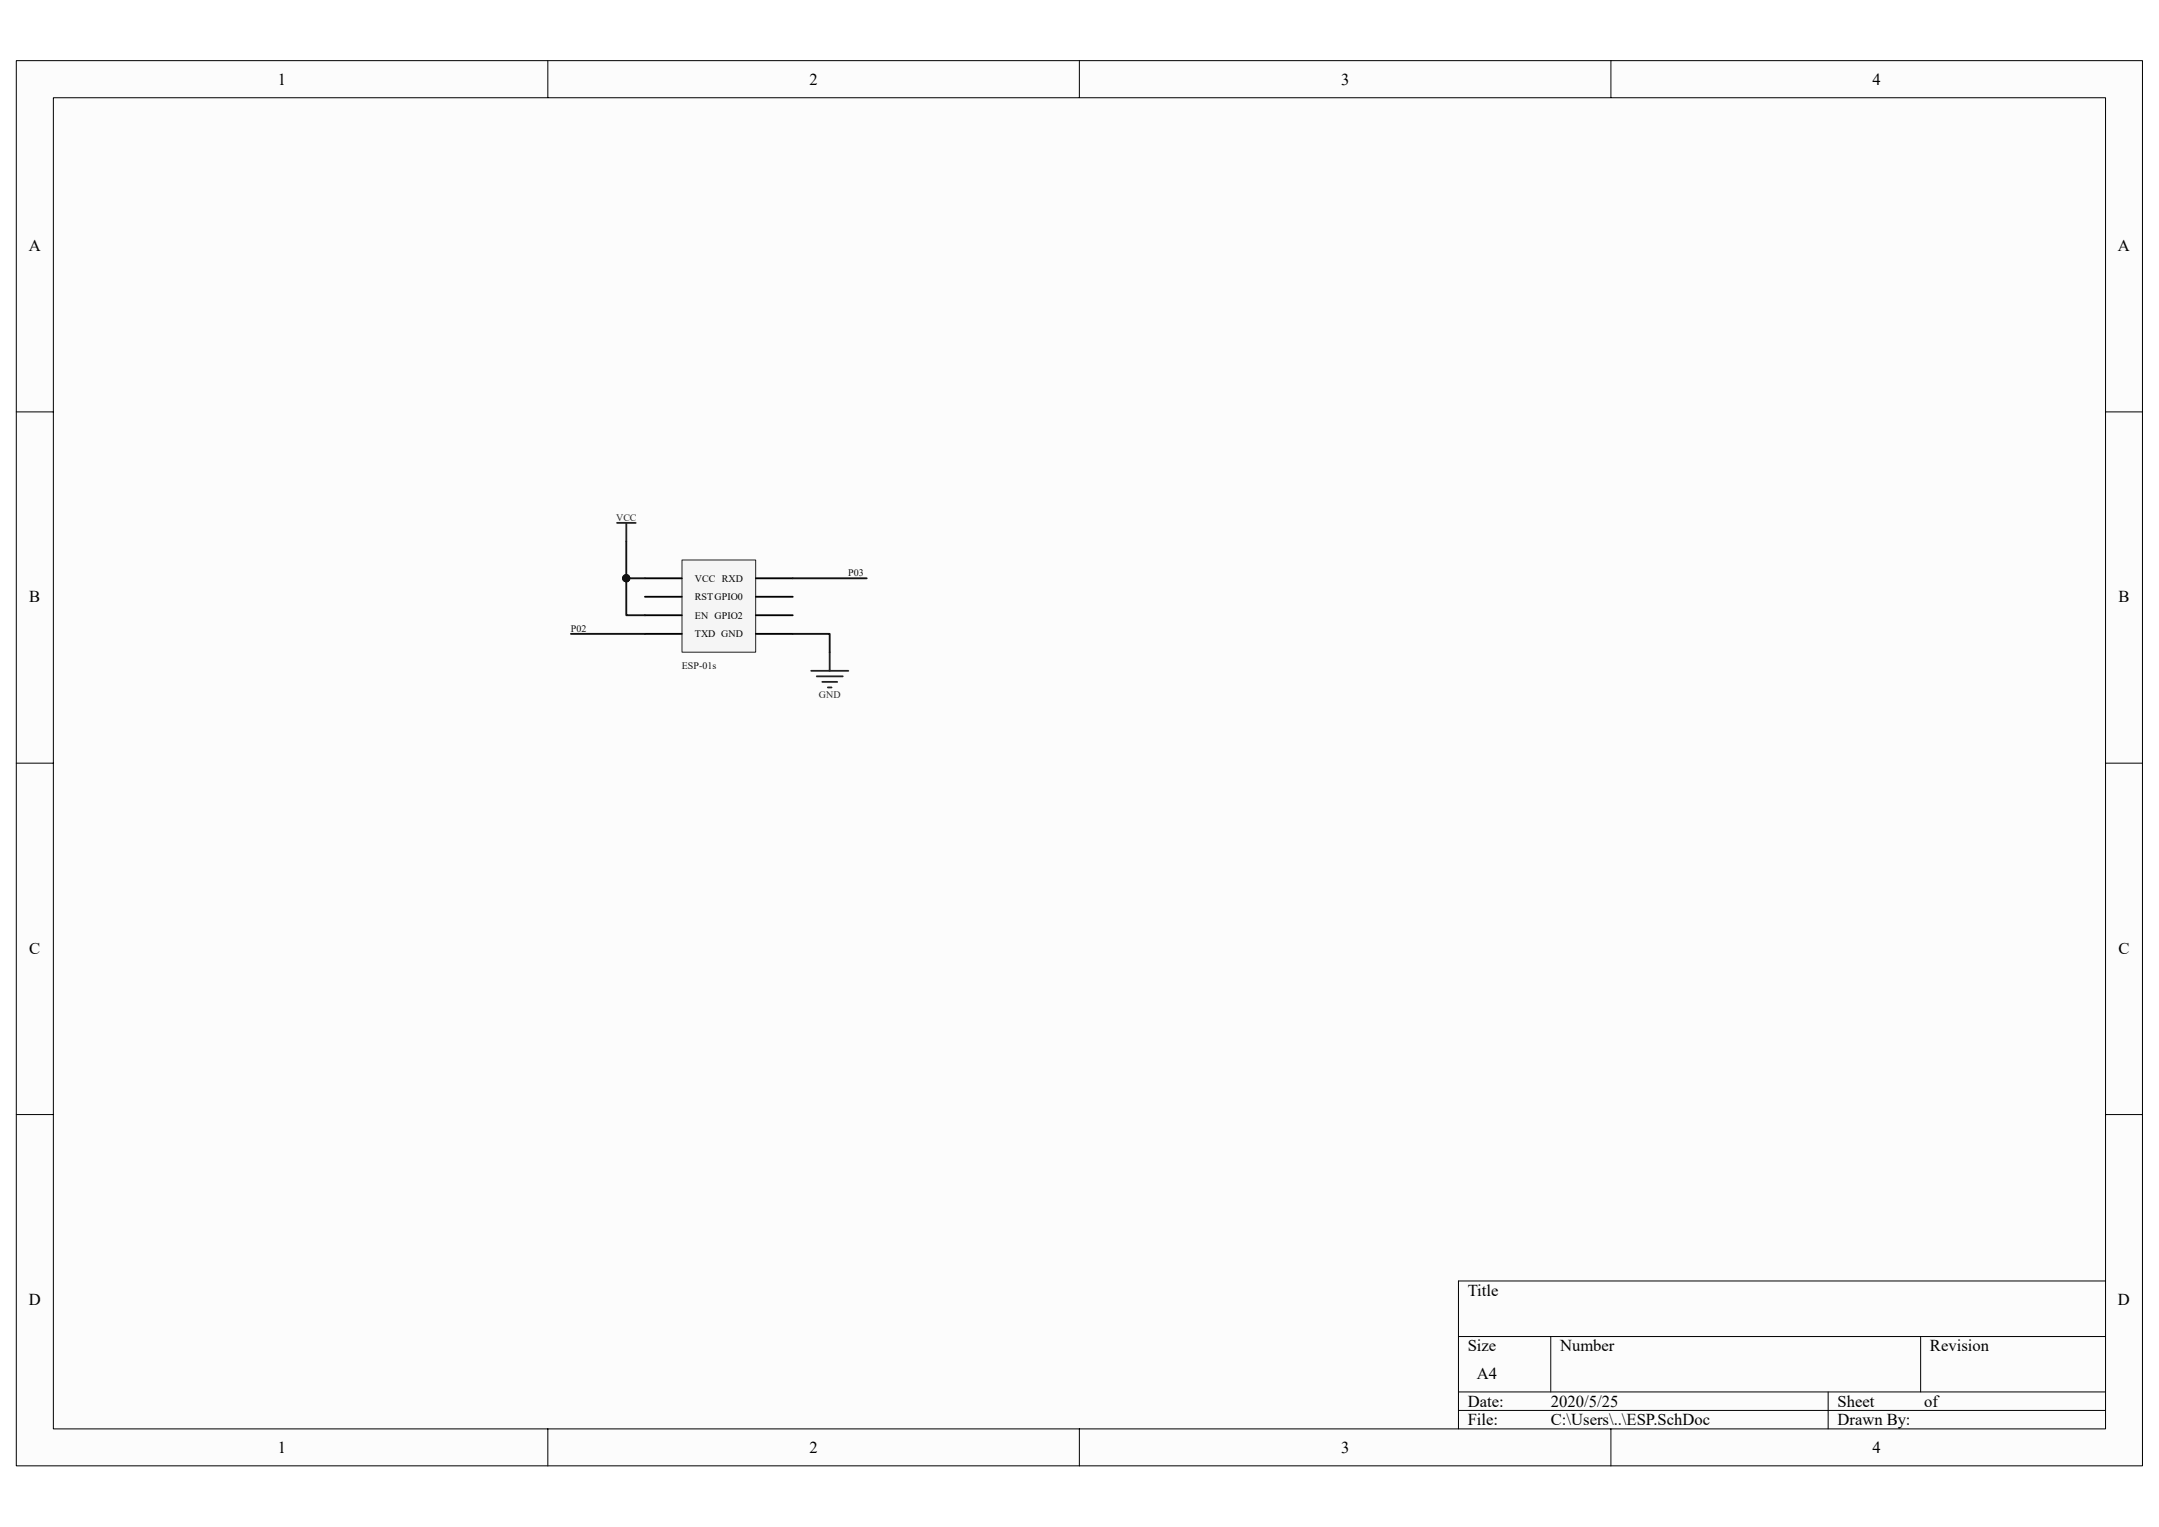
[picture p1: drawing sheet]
<svg xmlns="http://www.w3.org/2000/svg" width="297mm" height="210mm" viewBox="0 0 297 210" stroke-linecap="round" stroke-linejoin="round" font-family="sans-serif">
<path d="M2.3 8.4h292.5v193.2h-292.5z" fill="#fcfcfc"/>
<path d="M2.2 8.3h292.6v193.3h-292.6z" fill="none" stroke="#000" stroke-width=".14"/>
<path d="M7.4 13.5h282.3v183h-282.3z" fill="#fcfcfc"/>
<g fill="none" stroke="#000" stroke-width=".14">
<path d="M7.3 13.4h282.4v183.1h-282.4zM75.4 8.3v5.1M148.5 8.3v5.1M221.6 8.3v5.1M2.2 56.6h5.1M289.7 56.6h5.1M2.2 104.9h5.1M289.7 104.9h5.1M2.2 153.3h5.1M289.7 153.3h5.1M289.7 176.1h-89v20.4M75.4 196.5v5.1"/>
<path d="M148.5 196.5v5.1M200.7 183.8h89M200.7 191.4h89M200.7 194h89M213.4 183.8v7.6M221.6 196.5v5.1M251.5 191.4v5.1M264.2 183.8v7.6"/>
</g>
<path d="M93.8 77h10.2v12.7h-10.2z" fill="#f5f5f5"/>
<path d="M93.8 77h10.2v12.7h-10.2z" fill="none" stroke="#262626" stroke-width=".14"/>
<path d="M88.7 79.5h5.1M104 79.5h5.1M88.7 82.1h5.1M88.7 84.6h5.1M88.7 87.2h5.1M104 82.1h5.1M104 84.6h5.1M104 87.2h5.1" fill="none" stroke="#000" stroke-width=".25"/>
<path d="M84.9 71.9h2.6M86.2 71.9v2.5M111.6 92.2h5.1M112.4 93h3.5M113.1 93.8h2.1M113.9 94.5h.5M114.1 89.7v2.5" fill="none" stroke="#262626" stroke-width=".25"/>
<path d="M86.2 79.5h2.5M86.2 74.4v10.2h2.5M109.1 79.5h10.1M78.5 87.2h10.2M109.1 87.2h5v2.5" fill="none" stroke="#0e0e0e" stroke-width=".25"/>
<circle cx="86.2" cy="79.5" r=".49" fill="#0e0e0e" stroke="#0e0e0e" stroke-width=".14"/>
<g font-size="2.3">
<text x="38.2" y="11.7">1</text>
<text x="111.4" y="11.7">2</text>
<text x="184.5" y="11.7">3</text>
<text x="257.6" y="11.7">4</text>
<text x="4" y="34.5">A</text>
<text x="291.4" y="34.5">A</text>
<text x="4" y="82.8">B</text>
<text x="291.5" y="82.8">B</text>
<text x="4" y="131.2">C</text>
<text x="291.5" y="131.2">C</text>
<text x="4" y="179.5">D</text>
<text x="201.9" y="178.2">Title</text>
<text x="291.4" y="179.5">D</text>
<text x="201.9" y="185.8">Size</text>
<text x="214.6" y="185.8">Number</text>
<text x="265.5" y="185.8">Revision</text>
<text x="203.2" y="189.7">A4</text>
<text x="201.9" y="193.5">Date:</text>
<text x="201.9" y="196">File:</text>
<text x="213.4" y="193.5">2020/5/25</text>
<text x="213.4" y="196">C:\Users\..\ESP.SchDoc</text>
<text x="252.8" y="196">Drawn By:</text>
<text x="252.8" y="193.5">Sheet</text>
<text x="264.7" y="193.5">of</text>
<text x="38.2" y="199.8">1</text>
<text x="111.4" y="199.8">2</text>
<text x="184.5" y="199.8">3</text>
<text x="257.6" y="199.8">4</text>
</g>
<g font-size="1.4" fill="#262626">
<text x="84.8" y="71.6">VCC</text>
<text x="112.7" y="96">GND</text>
</g>
<g font-size="1.4">
<text x="95.6" y="80">VCC RXD</text>
<text x="95.6" y="82.5">RSTGPIO0</text>
<text x="95.6" y="85.1">EN GPIO2</text>
<text x="95.6" y="87.6">TXD GND</text>
</g>
<g font-size="1.4" fill="#0e0e0e">
<text x="116.7" y="79.2">P03</text>
<text x="78.5" y="86.9">P02</text>
<text x="93.8" y="91.9">ESP-01s</text>
</g>
</svg>
